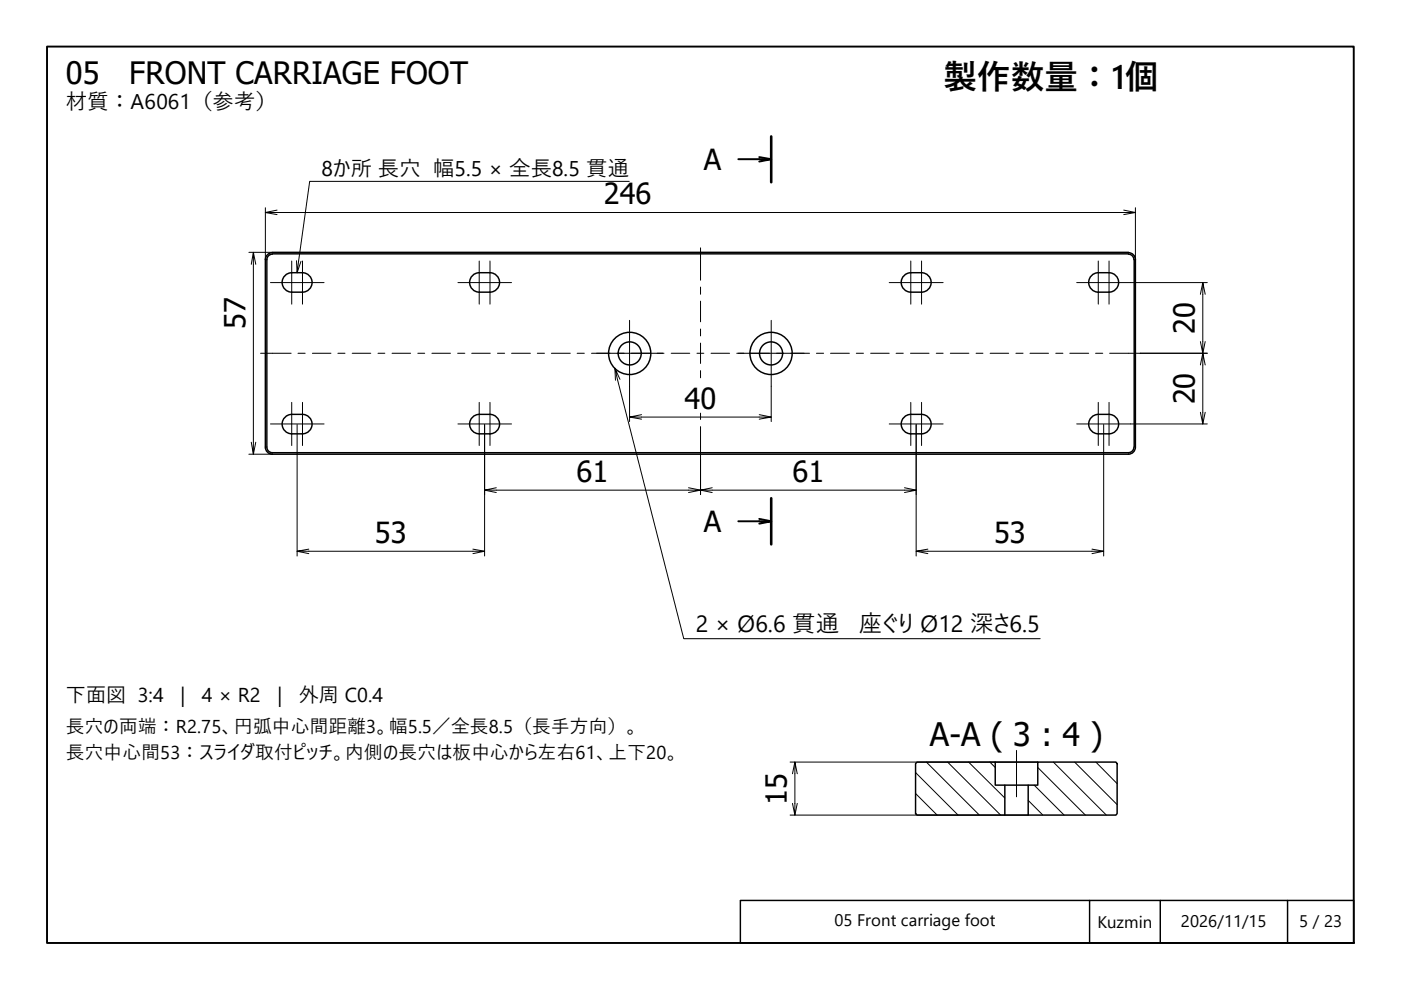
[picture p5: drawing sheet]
<svg xmlns="http://www.w3.org/2000/svg" width="297mm" height="210mm" viewBox="0 0 297 210" stroke-linecap="round" stroke-linejoin="round" font-family="sans-serif">
<!-- layer: Hatch (ISO) -->
<path d="M194.1 168.2l4.6 4.6M194.1 163.8l9 9M196.4 161.6l11.2 11.2M200.9 161.6l11.3 11.2M205.4 161.6l7.6 7.6M209.9 161.6l1.1 1.1M218 169.7l3.1 3.1M219.3 166.5l6.3 6.3M220 162.7l10.1 10.1M223.3 161.6l11.3 11.2M227.8 161.6l9.1 9M232.3 161.6l4.6 4.6" fill="none" stroke="#000" stroke-width=".21"/>
<!-- layer: Visible (ISO) -->
<g fill="none" stroke="#000" stroke-width=".31">
<path d="M56.3 55v39.8M56.6 55v39.8M57.7 53.5h181.6M57.7 53.8h181.6M57.8 53.6a1.49 1.49 0 0 0-1.5 1.5M57.8 53.9a1.17 1.17 0 0 0-1.2 1.2M64.1 57.8a2.06 2.06 0 0 1 2.1 2.1 2.06 2.06 0 0 1-2.1 2M64.1 57.8h-2.2a2.06 2.06 0 0 0-2.1 2.1 2.06 2.06 0 0 0 2.1 2h2.2M103.9 57.8a2.06 2.06 0 0 1 2 2.1 2.06 2.06 0 0 1-2 2M103.9 57.8h-2.3a2.06 2.06 0 0 0-2 2.1 2.06 2.06 0 0 0 2 2h2.3M193.1 57.8h2.3a2.06 2.06 0 0 1 2 2.1 2.06 2.06 0 0 1-2 2h-2.3M193.1 57.8a2.06 2.06 0 0 0-2 2.1 2.06 2.06 0 0 0 2 2"/>
<path d="M232.9 57.8h2.2a2.06 2.06 0 0 1 2.1 2.1 2.06 2.06 0 0 1-2.1 2h-2.2M232.9 57.8a2.06 2.06 0 0 0-2.1 2.1 2.06 2.06 0 0 0 2.1 2M239.2 53.9a1.17 1.17 0 0 1 1.2 1.2M239.2 53.6a1.49 1.49 0 0 1 1.5 1.5M240.5 55v39.8M240.7 55v39.8M56.3 94.8a1.49 1.49 0 0 0 1.5 1.5M56.6 94.8a1.17 1.17 0 0 0 1.2 1.2M57.7 96.3h181.6M57.7 96h181.6M64.1 87.9a2.06 2.06 0 0 1 2.1 2 2.06 2.06 0 0 1-2.1 2.1M64.1 87.9h-2.2a2.06 2.06 0 0 0-2.1 2 2.06 2.06 0 0 0 2.1 2.1h2.2"/>
<path d="M103.9 87.9a2.06 2.06 0 0 1 2 2 2.06 2.06 0 0 1-2 2.1M103.9 87.9h-2.3a2.06 2.06 0 0 0-2 2 2.06 2.06 0 0 0 2 2.1h2.3M193.1 87.9h2.3a2.06 2.06 0 0 1 2 2 2.06 2.06 0 0 1-2 2.1h-2.3M193.1 87.9a2.06 2.06 0 0 0-2 2 2.06 2.06 0 0 0 2 2.1M232.9 87.9h2.2a2.06 2.06 0 0 1 2.1 2 2.06 2.06 0 0 1-2.1 2.1h-2.2M232.9 87.9a2.06 2.06 0 0 0-2.1 2 2.06 2.06 0 0 0 2.1 2.1M240.4 94.8a1.17 1.17 0 0 1-1.2 1.2M240.7 94.8a1.49 1.49 0 0 1-1.5 1.5M194.4 161.6h16.6v4.9h2v6.3h-18.6l-.3-.3v-10.6zM211 161.6h9M213 166.5h5M213 172.8h5"/>
<path d="M220 161.6h16.6l.3 .3v10.6l-.3 .3h-18.6v-6.3h2z"/>
<circle cx="133.5" cy="74.9" r="2.44"/>
<circle cx="133.5" cy="74.9" r="4.5"/>
<circle cx="163.5" cy="74.9" r="2.44"/>
<circle cx="163.5" cy="74.9" r="4.5"/>
</g>
<!-- layer: Section Line (ISO) -->
<path d="M163.5 28.9v9.7M163.5 105.6v9.8" fill="none" stroke="#000" stroke-width=".55"/>
<path d="M156.5 33.8h7l-2.5 .5M161 33.3l2.5 .5M156.5 110.5h7l-2.5 .5M161 110l2.5 .5" fill="none" stroke="#000" stroke-width=".41"/>
<!-- layer: Border (ISO) -->
<path d="M10 9.9h277v190h-277z" fill="none" stroke="#000" stroke-width=".41"/>
<!-- layer: Title (ISO) -->
<path d="M157 190.9h130v9h-130zM231 190.9v9M246 190.9v9M273 190.9v9" fill="none" stroke="#000" stroke-width=".31"/>
<!-- layer: Dimension (ISO) -->
<g fill="none" stroke="#000" stroke-width=".21">
<path d="M52.8 53.5h4.9M53.7 53.5l-.4 2.5M54.2 56l-.5-2.5v42.8l-.4-2.5M56.3 45.1l2.4 .4M56.3 44v11M58.7 44.5l-2.4 .6h184.4l-2.4 .4M238.3 44.5l2.4 .6M239.7 59.9h16.3M240.7 44v11M255 59.9l-.5 2.5M241.7 74.9h14.3M255.5 62.4l-.5-2.5v15l-.5-2.5"/>
<path d="M255.5 77.4l-.5-2.5v15l-.5-2.5M255.5 72.4l-1 5M52.8 96.3h4.9M54.2 93.8l-.5 2.5M63 90v27.9M102.7 90v27.9M133.5 88.4l2.5 .5M133.5 81.9v7.5M136 87.9l-2.5 .5h30l-2.5 .5M148.5 97.3v7.6M161 87.9l2.5 .5M163.5 81.9v7.5"/>
<path d="M194.2 90v27.9M234 90v27.9M239.7 89.9h16.3M255.5 87.4l-.5 2.5M63 116.9l2.5 .5M65.5 116.4l-2.5 .5h39.7l-2.4 .5M100.3 116.4l2.4 .5M102.7 103.9l2.5 .5M105.2 103.4l-2.5 .5h45.8l-2.5 .5M146 103.4l5 1M151 103.4l-2.5 .5h45.7l-2.4 .5M191.8 103.4l2.4 .5"/>
<path d="M194.2 116.9l2.5 .5M196.7 116.4l-2.5 .5h39.8l-2.5 .5M231.5 116.4l2.5 .5M167.5 172.8h50.5M167.5 161.6h47.9M168.5 161.6l-.5 2.5M169 164.1l-.5-2.5v11.2l-.5-2.5M169 170.3l-.5 2.5M215.6 161.6h4.4"/>
</g>
<!-- layer: Centerline (ISO) -->
<g fill="none" stroke="#000" stroke-width=".21">
<path d="M57.3 59.9h11.4M97.1 59.9h11.4M148.5 52.5v6.9M188.5 59.9h11.5M228.3 59.9h11.4M55.2 74.9h6.5M63.2 74.9h1.5M66.2 74.9h4M71.6 74.9h1.6M74.7 74.9h3.9M80.1 74.9h1.5M83.1 74.9h4"/>
<path d="M88.6 74.9h1.4M91.6 74.9h3.9M97 74.9h1.6M100 74.9h3.9M105.5 74.9h1.5M108.5 74.9h4M113.9 74.9h1.5M116.9 74.9h4M122.4 74.9h1.5M125.4 74.9h3.9M130.8 74.9h1.5M133.9 74.9h3.9"/>
<path d="M139.3 74.9h1.5M142.3 74.9h3.9M147.8 74.9h1.4M148.5 60.9v1.5M148.5 63.9v4.3M148.5 69.8v1.4M148.5 72.7v4.4M148.5 78.6v1.5M150.7 74.9h4M156.2 74.9h1.5M159.2 74.9h3.9M164.7 74.9h1.5"/>
<path d="M167.6 74.9h4M173.1 74.9h1.5M176.1 74.9h4M181.5 74.9h1.6M184.6 74.9h3.9M190 74.9h1.5M193 74.9h4M198.5 74.9h1.5M201.5 74.9h3.9M206.9 74.9h1.5M209.9 74.9h4M215.4 74.9h1.5"/>
<path d="M218.4 74.9h3.9M223.8 74.9h1.6M226.8 74.9h4M232.3 74.9h1.5M235.3 74.9h6.4M57.3 89.9h11.4M97.1 89.9h11.4M148.5 87.6v1.3M148.5 90.5v6.8M188.5 89.9h11.5M228.3 89.9h11.4M215.5 159.1v9.8"/>
</g>
<!-- layer: Center Mark (ISO) -->
<g fill="none" stroke="#000" stroke-width=".21">
<path d="M61.8 55.3v9.2M64.1 55.3v9.2M101.6 55.3v9.2M103.9 55.3v9.2M193.1 55.3v9.2M195.4 55.3v9.2M232.9 55.3v9.2M235.1 55.3v9.2M126.5 74.9h14M133.5 67.9v14M156.5 74.9h14M163.5 67.9v14"/>
<path d="M61.8 85.3v9.2M64.1 85.3v9.2M101.6 85.3v9.2M103.9 85.3v9.2M193.1 85.3v9.2M195.4 85.3v9.2M232.9 85.3v9.2M235.1 85.3v9.2"/>
</g>
<!-- layer: Symbol (ISO) -->
<path d="M133.4 38.5h-67.7l-2.7 19.3-.1-2.5M63.8 55.4l-.8 2.4M130.4 78.1l.1 2.5M131.4 80.4l-1-2.3 14.6 57.3h75.5" fill="none" stroke="#000" stroke-width=".21"/>
<text font-size="7.1" x="200" y="18.9">製作数量：1個</text>
<text font-size="6.9" x="197.2" y="158.2">A-A ( 3 : 4 )</text>
<g font-size="6.5">
<text x="14" y="17.8">05</text>
<text x="27.4" y="17.8">FRONT CARRIAGE FOOT</text>
</g>
<g font-size="6.2">
<text x="149.2" y="36">A</text>
<text x="128" y="43.3">246</text>
<text x="52.1" y="69.8" transform="rotate(-90 52.1 69.8)">57</text>
<text x="253.3" y="70.8" transform="rotate(-90 253.3 70.8)">20</text>
<text x="145.1" y="86.7">40</text>
<text x="253.3" y="85.8" transform="rotate(-90 253.3 85.8)">20</text>
<text x="122.2" y="102.2">61</text>
<text x="168" y="102.2">61</text>
<text x="149.2" y="112.7">A</text>
<text x="79.5" y="115.2">53</text>
<text x="210.8" y="115.2">53</text>
<text x="166.8" y="170.6" transform="rotate(-90 166.8 170.6)">15</text>
</g>
<g font-size="5">
<text x="147.5" y="134.1">2 × Ø6.6 貫通</text>
<text x="182.1" y="134.1">座ぐり Ø12 深さ6.5</text>
</g>
<g font-size="4.5">
<text x="14" y="23.1">材質：A6061（参考）</text>
<text x="68.1" y="37.2">8か所 長穴 幅5.5 × 全長8.5 貫通</text>
</g>
<g font-size="4.3">
<text x="14" y="148.9">下面図 3:4</text>
<text x="38.3" y="148.9">|</text>
<text x="42.8" y="148.9">4 × R2</text>
<text x="58.8" y="148.9">|</text>
<text x="63.4" y="148.9">外周 C0.4</text>
</g>
<g font-size="3.9">
<text x="14" y="155.4">長穴の両端：R2.75、円弧中心間距離3。幅5.5／全長8.5（長手方向）。</text>
<text x="14" y="160.9">長穴中心間53：スライダ取付ピッチ。内側の長穴は板中心から左右61、上下20。</text>
</g>
<g font-size="3.6">
<text x="176.9" y="196.3">05 Front carriage foot</text>
<text x="232.7" y="196.7">Kuzmin</text>
<text x="250.4" y="196.5">2026/11/15</text>
<text x="275.5" y="196.4">5 / 23</text>
</g>
</svg>
